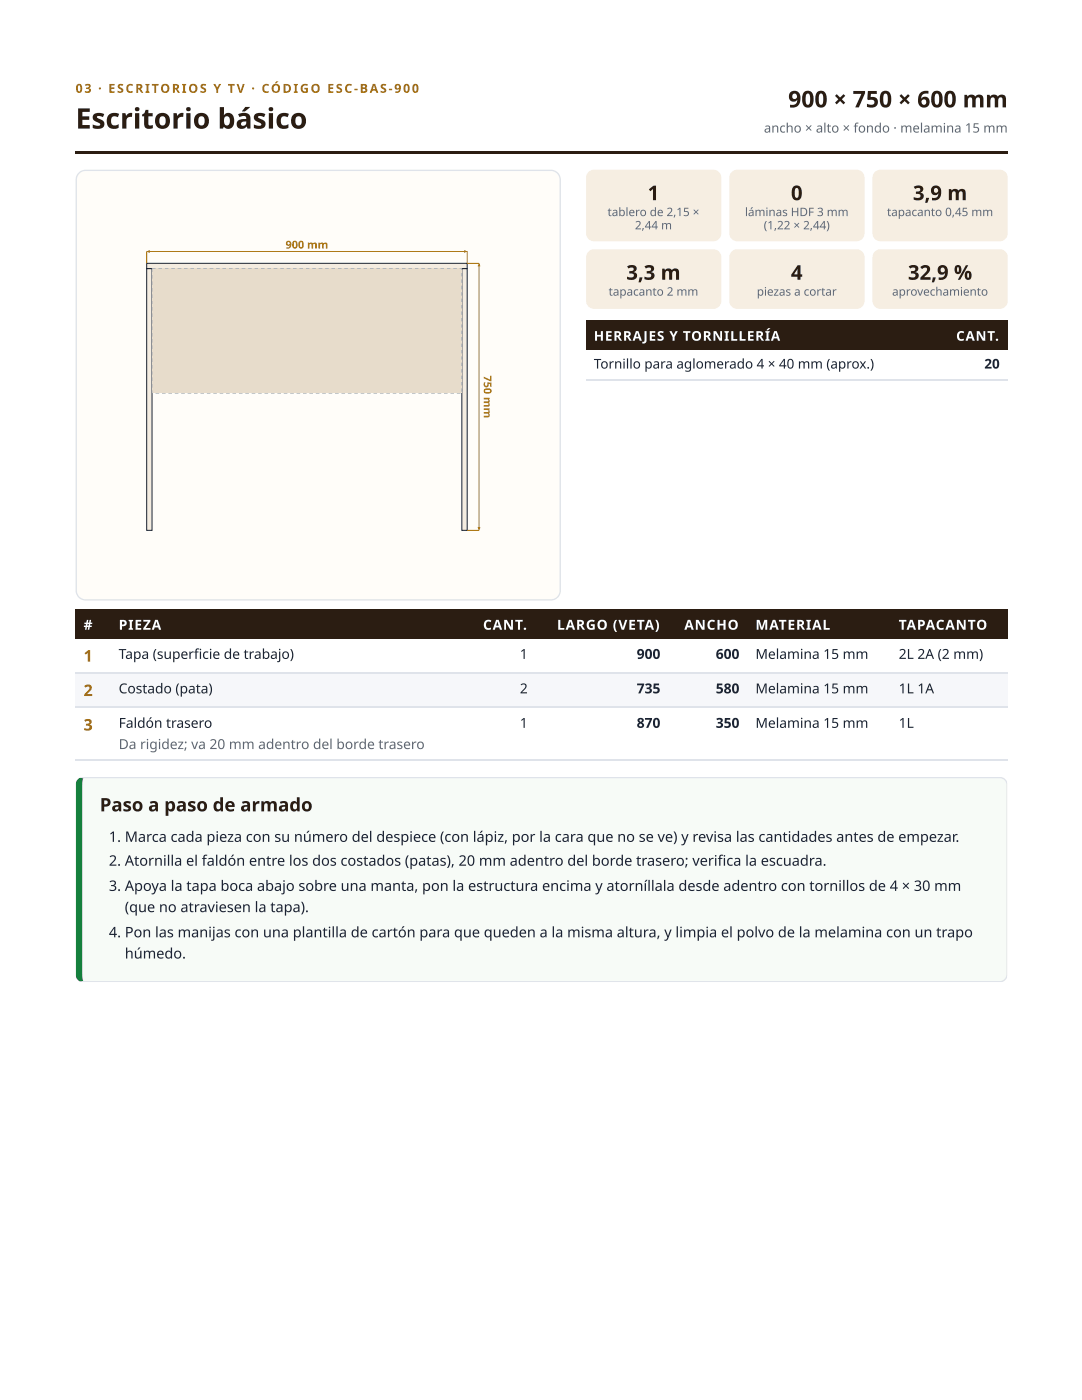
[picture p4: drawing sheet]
<svg xmlns="http://www.w3.org/2000/svg" width="216mm" height="279mm" viewBox="0 0 216 279" stroke-linecap="round" stroke-linejoin="round" font-family="sans-serif">
<g fill="#2b1d12">
<path d="M15.1 30.2h185.9v.5h-185.9z"/>
<path d="M15.1 121.7h6.9v5.8h-6.9z"/>
<path d="M22 121.7h71.4v5.8h-71.4z"/>
<path d="M93.4 121.7h13.5v5.8h-13.5z"/>
<path d="M106.9 121.7h26.4v5.8h-26.4z"/>
<path d="M133.3 121.7h15.9v5.8h-15.9z"/>
<path d="M149.2 121.7h28.6v5.8h-28.6z"/>
<path d="M177.8 121.7h23.2v5.8h-23.2z"/>
</g>
<g fill="#f6f7fa">
<path d="M15.1 134.4h6.9v6.9h-6.9z"/>
<path d="M22 134.4h71.4v6.9h-71.4z"/>
<path d="M93.4 134.4h13.5v6.9h-13.5z"/>
<path d="M106.9 134.4h26.4v6.9h-26.4z"/>
<path d="M133.3 134.4h15.9v6.9h-15.9z"/>
<path d="M149.2 134.4h28.6v6.9h-28.6z"/>
<path d="M177.8 134.4h23.2v6.9h-23.2z"/>
</g>
<path d="M15.1 134.3h185.9M15.1 141.2h185.9M15.1 151.7h185.9" fill="none" stroke="#dfe3ea" stroke-width=".26"/>
<path d="M16.2 155.4l.5-.2h182.8a1.47 1.47 0 0 1 1.5 1.4v37.9a1.47 1.47 0 0 1-1.5 1.4h-182.8a1.3 1.3 0 0 1-1-1.4v-37.9l.2-.7z" fill="#f7fbf7"/>
<g fill="#dfe3ea">
<path d="M15.1 155h185.9v1h-185.9z"/>
<path d="M15.1 195.1h185.9v1h-185.9z"/>
<path d="M200.1 155h.9v41.1h-.9z"/>
</g>
<path d="M15.1 155h1.6v41.1h-1.6z" fill="#15803d"/>
<path d="M15.8 34.5l.6-.4 .7-.1h92.8a1.87 1.87 0 0 1 1.9 1.9v82a1.87 1.87 0 0 1-1.9 1.8h-92.8a1.87 1.87 0 0 1-1.9-1.8v-82l.2-.7z" fill="#fffdf9"/>
<path d="M15.8 34.5l.6-.4 .7-.1h92.8a1.87 1.87 0 0 1 1.9 1.9v82a1.87 1.87 0 0 1-1.9 1.8h-92.8a1.87 1.87 0 0 1-1.9-1.8v-82l.2-.7z" fill="none" stroke="#dfe3ea" stroke-width=".26"/>
<path d="M29.3 52.6h63.9v1h-63.9z" fill="#f4ece0"/>
<path d="M29.3 52.6h63.9v1h-63.9z" fill="none" stroke="#1b2333" stroke-width=".2"/>
<path d="M29.3 53.6h1v52.2h-1z" fill="#f4ece0"/>
<path d="M29.3 53.6h1v52.2h-1z" fill="none" stroke="#1b2333" stroke-width=".2"/>
<path d="M92.2 53.6h1v52.2h-1z" fill="#f4ece0"/>
<path d="M92.2 53.6h1v52.2h-1z" fill="none" stroke="#1b2333" stroke-width=".2"/>
<path d="M30.3 53.6h61.9v24.9h-61.9z" fill="#e7dccb"/>
<path d="M31.6 53.6h.7v.1h-.7zM32.9 53.6h.7v.1h-.7zM34.2 53.6h.7v.1h-.7zM35.5 53.6h.7v.1h-.7zM36.7 53.6h.7v.1h-.7zM38 53.6h.7v.1h-.7zM39.3 53.6h.7v.1h-.7zM40.6 53.6h.7v.1h-.7zM41.8 53.6h.8v.1h-.8zM43.1 53.6h.7v.1h-.7zM44.4 53.6h.7v.1h-.7zM45.7 53.6h.7v.1h-.7zM47 53.6h.7v.1h-.7zM48.2 53.6h.8v.1h-.8zM49.5 53.6h.7v.1h-.7zM50.8 53.6h.7v.1h-.7zM52.1 53.6h.7v.1h-.7zM53.4 53.6h.7v.1h-.7zM54.6 53.6h.7v.1h-.7zM55.9 53.6h.7v.1h-.7zM57.2 53.6h.7v.1h-.7zM58.5 53.6h.7v.1h-.7zM59.8 53.6h.7v.1h-.7zM61 53.6h.7v.1h-.7zM62.3 53.6h.7v.1h-.7zM63.6 53.6h.7v.1h-.7zM64.9 53.6h.7v.1h-.7zM66.1 53.6h.8v.1h-.8zM67.4 53.6h.7v.1h-.7zM68.7 53.6h.7v.1h-.7zM70 53.6h.7v.1h-.7zM71.3 53.6h.7v.1h-.7zM72.5 53.6h.8v.1h-.8zM73.8 53.6h.7v.1h-.7zM75.1 53.6h.7v.1h-.7zM76.4 53.6h.7v.1h-.7zM77.7 53.6h.7v.1h-.7zM78.9 53.6h.7v.1h-.7zM80.2 53.6h.7v.1h-.7zM81.5 53.6h.7v.1h-.7zM82.8 53.6h.7v.1h-.7zM84.1 53.6h.7v.1h-.7zM85.3 53.6h.7v.1h-.7zM86.6 53.6h.7v.1h-.7zM87.9 53.6h.7v.1h-.7zM89.2 53.6h.7v.1h-.7zM90.5 53.6h.7v.1h-.7zM91.7 53.6h.5v.3h-.1l.1-.3-.5 .1zM92.1 54.5h.1v.7h-.1zM92.1 55.7h.1v.8h-.1zM92.1 57h.1v.7h-.1zM92.1 58.3h.1v.7h-.1zM92.1 59.6h.1v.7h-.1zM92.1 60.9h.1v.7h-.1zM92.1 62.1h.1v.8h-.1zM92.1 63.4h.1v.7h-.1zM92.1 64.7h.1v.7h-.1zM92.1 66h.1v.7h-.1zM92.1 67.3h.1v.7h-.1zM92.1 68.5h.1v.8h-.1zM92.1 69.8h.1v.7h-.1zM92.1 71.1h.1v.7h-.1zM92.1 72.4h.1v.7h-.1zM92.1 73.7h.1v.7h-.1zM92.1 74.9h.1v.7h-.1zM92.1 76.2h.1v.7h-.1zM92.1 77.5h.1v.7h-.1zM91.2 78.4h.7v.1h-.7zM89.9 78.4h.7v.1h-.7zM88.6 78.4h.7v.1h-.7zM87.3 78.4h.7v.1h-.7zM86 78.4h.8v.1h-.8zM84.8 78.4h.7v.1h-.7zM83.5 78.4h.7v.1h-.7zM82.2 78.4h.7v.1h-.7zM80.9 78.4h.7v.1h-.7zM79.6 78.4h.8v.1h-.8zM78.4 78.4h.7v.1h-.7zM77.1 78.4h.7v.1h-.7zM75.8 78.4h.7v.1h-.7zM74.5 78.4h.7v.1h-.7zM73.3 78.4h.7v.1h-.7zM72 78.4h.7v.1h-.7zM70.7 78.4h.7v.1h-.7zM69.4 78.4h.7v.1h-.7zM68.1 78.4h.7v.1h-.7zM66.9 78.4h.7v.1h-.7zM65.6 78.4h.7v.1h-.7zM64.3 78.4h.7v.1h-.7zM63 78.4h.7v.1h-.7zM61.7 78.4h.8v.1h-.8zM60.5 78.4h.7v.1h-.7zM59.2 78.4h.7v.1h-.7zM57.9 78.4h.7v.1h-.7zM56.6 78.4h.7v.1h-.7zM55.3 78.4h.8v.1h-.8zM54.1 78.4h.7v.1h-.7zM52.8 78.4h.7v.1h-.7zM51.5 78.4h.7v.1h-.7zM50.2 78.4h.7v.1h-.7zM49 78.4h.7v.1h-.7zM47.7 78.4h.7v.1h-.7zM46.4 78.4h.7v.1h-.7zM45.1 78.4h.7v.1h-.7zM43.8 78.4h.7v.1h-.7zM42.6 78.4h.7v.1h-.7zM41.3 78.4h.7v.1h-.7zM40 78.4h.7v.1h-.7zM38.7 78.4h.7v.1h-.7zM37.4 78.4h.8v.1h-.8zM36.2 78.4h.7v.1h-.7zM34.9 78.4h.7v.1h-.7zM33.6 78.4h.7v.1h-.7zM32.3 78.4h.7v.1h-.7zM31 78.4h.8v.1h-.8zM30.3 77.9h.1l-.1 .6 .2-.1v.1h-.2zM30.3 76.6h.1v.8h-.1zM30.3 75.4h.1v.7h-.1zM30.3 74.1h.1v.7h-.1zM30.3 72.8h.1v.7h-.1zM30.3 71.5h.1v.7h-.1zM30.3 70.2h.1v.8h-.1zM30.3 69h.1v.7h-.1zM30.3 67.7h.1v.7h-.1zM30.3 66.4h.1v.7h-.1zM30.3 65.1h.1v.7h-.1zM30.3 63.8h.1v.8h-.1zM30.3 62.6h.1v.7h-.1zM30.3 61.3h.1v.7h-.1zM30.3 60h.1v.7h-.1zM30.3 58.7h.1v.7h-.1zM30.3 57.5h.1v.7h-.1zM30.3 56.2h.1v.7h-.1zM30.3 54.9h.1v.7h-.1zM30.3 53.6h.7v.1l-.7-.1 .1 .7h-.1z" fill="#8a93a3"/>
<path d="M29.3 52.6v-2.4h63.9v2.4" fill="none" stroke="#b07a12" stroke-width=".2"/>
<path d="M29.3 50.2l.6-.3v.6zM92.6 49.9v.6l.6-.3z" fill="#b07a12"/>
<path d="M93.2 52.6h2.4v53.2h-2.4" fill="none" stroke="#b07a12" stroke-width=".2"/>
<path d="M95.6 52.6l-.3 .5h.6zM95.3 105.3h.6l-.3 .5z" fill="#b07a12"/>
<g fill="#2b1d12">
<path d="M116.9 64h70.2v5.8h-70.2z"/>
<path d="M187.1 64h13.9v5.8h-13.9z"/>
</g>
<path d="M116.9 75.8h84.1" fill="none" stroke="#dfe3ea" stroke-width=".26"/>
<g fill="#f6eee2">
<path d="M117.4 34.3l.5-.3 .6-.1h23.8a1.6 1.6 0 0 1 1.6 1.6v11.1a1.6 1.6 0 0 1-1.6 1.6h-23.8a1.6 1.6 0 0 1-1.6-1.6v-11.1l.2-.6z"/>
<path d="M146 34.3l.5-.3 .6-.1h23.8a1.6 1.6 0 0 1 1.6 1.6v11.1a1.6 1.6 0 0 1-1.6 1.6h-23.8a1.6 1.6 0 0 1-1.6-1.6v-11.1l.1-.6z"/>
<path d="M174.6 34.3l.5-.3 .6-.1h23.8a1.52 1.52 0 0 1 1.5 1.6v11.1a1.52 1.52 0 0 1-1.5 1.6h-23.8a1.6 1.6 0 0 1-1.6-1.6v-11.1l.1-.6z"/>
<path d="M117.4 50.2l.5-.3 .6-.2h23.8a1.6 1.6 0 0 1 1.6 1.6v8.7a1.6 1.6 0 0 1-1.6 1.6h-23.8a1.6 1.6 0 0 1-1.6-1.6v-8.7l.2-.6z"/>
<path d="M146 50.2l.5-.3 .6-.2h23.8a1.6 1.6 0 0 1 1.6 1.6v8.7a1.6 1.6 0 0 1-1.6 1.6h-23.8a1.6 1.6 0 0 1-1.6-1.6v-8.7l.1-.6z"/>
<path d="M174.6 50.2l.5-.3 .6-.2h23.8a1.52 1.52 0 0 1 1.5 1.6v8.7a1.52 1.52 0 0 1-1.5 1.6h-23.8a1.6 1.6 0 0 1-1.6-1.6v-8.7l.1-.6z"/>
</g>
<text font-size="5.6" fill="#2b1d12" x="15.1" y="25.7">Escritorio básico</text>
<text font-size="4.6" fill="#2b1d12" x="157.3" y="21.4">900 × 750 × 600 mm</text>
<g font-size="4.1" fill="#2b1d12">
<text x="129.2" y="40">1</text>
<text x="157.8" y="40">0</text>
<text x="182.2" y="40">3,9 m</text>
<text x="125" y="55.8">3,3 m</text>
<text x="157.8" y="55.8">4</text>
<text x="181.2" y="55.8">32,9 %</text>
</g>
<text font-size="3.7" fill="#2b1d12" x="19.9" y="161.9">Paso a paso de armado</text>
<g font-size="3.2" fill="#a26a10">
<text x="16.7" y="132">1</text>
<text x="16.7" y="138.9">2</text>
<text x="16.7" y="145.8">3</text>
</g>
<g font-size="2.9" fill="#1b2333">
<text x="21.7" y="168">1. Marca cada pieza con su número del despiece (con lápiz, por la cara que no se ve) y revisa las cantidades antes de empezar.</text>
<text x="21.7" y="172.8">2. Atornilla el faldón entre los dos costados (patas), 20 mm adentro del borde trasero; verifi ca la escuadra.</text>
<text x="21.7" y="177.8">3. Apoya la tapa boca abajo sobre una manta, pon la estructura encima y atorníllala desde adentro con tornillos de 4 × 30 mm</text>
<text x="24.9" y="182">(que no atraviesen la tapa).</text>
<text x="21.7" y="187.1">4. Pon las manijas con una plantilla de cartón para que queden a la misma altura, y limpia el polvo de la melamina con un trapo</text>
<text x="24.9" y="191.3">húmedo.</text>
</g>
<g font-size="2.8" fill="#fff">
<text x="16.7" y="125.7">#</text>
<text x="23.7" y="125.7">PIEZA</text>
<text x="96.4" y="125.7">CANT.</text>
<text x="111.1" y="125.7">LARGO (VETA)</text>
<text x="136.5" y="125.7">ANCHO</text>
<text x="150.7" y="125.7">MATERIAL</text>
<text x="179.3" y="125.7">TAPACANTO</text>
</g>
<g font-size="2.8" fill="#1b2333">
<text x="23.7" y="131.5">Tapa (superfi cie de trabajo)</text>
<text x="103.7" y="131.5">1</text>
<text x="127" y="131.5">900</text>
<text x="142.8" y="131.5">600</text>
<text x="150.7" y="131.5">Melamina 15 mm</text>
<text x="179.3" y="131.5">2L 2A (2 mm)</text>
<text x="23.7" y="138.4">Costado (pata)</text>
<text x="103.7" y="138.4">2</text>
<text x="127" y="138.4">735</text>
<text x="142.8" y="138.4">580</text>
<text x="150.7" y="138.4">Melamina 15 mm</text>
<text x="179.3" y="138.4">1L 1A</text>
<text x="23.7" y="145.3">Faldón trasero</text>
<text x="103.7" y="145.3">1</text>
<text x="127" y="145.3">870</text>
<text x="142.8" y="145.3">350</text>
<text x="150.7" y="145.3">Melamina 15 mm</text>
<text x="179.3" y="145.3">1L</text>
</g>
<text font-size="2.8" fill="#5d6678" x="23.7" y="149.5">Da rigidez; va 20 mm adentro del borde trasero</text>
<g font-size="2.7" fill="#fff">
<text x="118.5" y="68">HERRAJES Y TORNILLERÍA</text>
<text x="190.8" y="68">CANT.</text>
</g>
<g font-size="2.7" fill="#1b2333">
<text x="118.5" y="73.6">Tornillo para aglomerado 4 × 40 mm (aprox.)</text>
<text x="196.4" y="73.6">20</text>
</g>
<text font-size="2.6" fill="#5d6678" x="152.4" y="26.5">ancho × alto × fondo · melamina 15 mm</text>
<text font-size="2.5" fill="#a26a10" x="15.1" y="18.5">03 · ESCRITORIOS Y TV · CÓDIGO ESC-BAS-900</text>
<g font-size="2.3" fill="#5d6678">
<text x="121.2" y="43.1">tablero de 2,15 ×</text>
<text x="126.7" y="45.8">2,44 m</text>
<text x="148.6" y="43.1">láminas HDF 3 mm</text>
<text x="152.4" y="45.8">(1,22 × 2,44)</text>
<text x="177" y="43.1">tapacanto 0,45 mm</text>
<text x="121.4" y="59">tapacanto 2 mm</text>
<text x="151" y="59">piezas a cortar</text>
<text x="178" y="59">aprovechamiento</text>
</g>
<g font-size="2.2" fill="#b07a12">
<text x="57" y="49.6">900 mm</text>
<text x="96.5" y="74.9" transform="rotate(90 96.5 74.9)">750 mm</text>
</g>
</svg>
